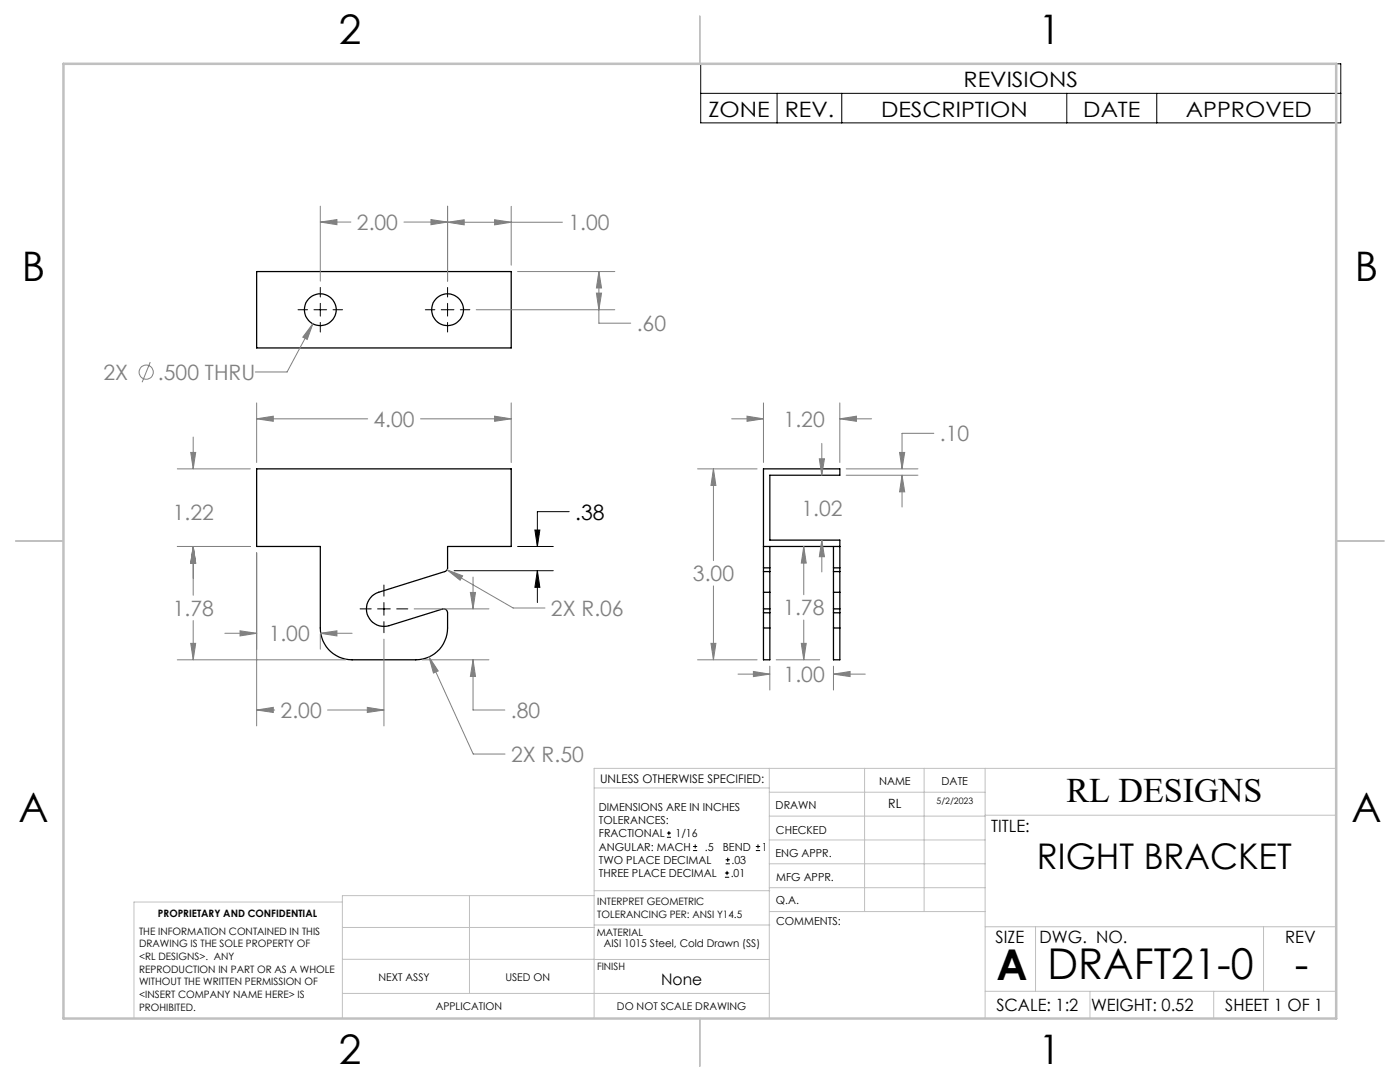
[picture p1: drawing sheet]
<svg xmlns="http://www.w3.org/2000/svg" width="279mm" height="216mm" viewBox="0 0 279 216" stroke-linecap="round" stroke-linejoin="round" font-family="sans-serif">
<g fill="none" stroke="#000" stroke-width=".25">
<path d="M51.2 54.2h50.8v15.2h-50.8zM51.2 93.6h50.8v15.4h-12.7v4.3a.74 .74 0 0 1-.5 .8l-13.2 4.1a3.5 3.5 0 0 0-2.3 4.4 3.5 3.5 0 0 0 4.3 2.2l10.7-3.3a.77 .77 0 0 1 1 .8 12.4 12.4 0 0 1-.3 5 6.3 6.3 0 0 1-6 4.4h-12.7a6.3 6.3 0 0 1-6.4-6.4v-16.3h-12.7zM152.4 113.3v.8M152.4 118.2v3.3M152.4 109h15.2M152.4 113.3v-19.7h15.2v1.2h-14v13h14v5.5M152.4 114.1v4.1M152.4 114.1h1.2M152.4 113.3h1.2M152.4 118.2h1.2M153.6 113.3v.8M153.6 118.2v3.3"/>
<path d="M153.6 109v4.3M153.6 114.1v4.1M166.3 113.3v.8M166.3 118.2v3.3M166.3 109v4.3M166.3 114.1v4.1M166.3 114.1h1.3M166.3 113.3h1.3M166.3 118.2h1.3M167.6 113.3v.8M167.6 118.2v3.3M167.6 114.1v4.1"/>
<path d="M152.4 121.5v.8M152.4 125.3v6.4h1.2v-6.4M152.4 121.5h1.2M152.4 122.3v3M152.4 122.3h1.2M152.4 125.3h1.2M153.6 121.5v.8M153.6 122.3v3M166.3 121.5v.8M166.3 125.3v6.4h1.3v-6.4M166.3 121.5h1.3M166.3 122.3h1.3"/>
<path d="M166.3 125.3h1.3M166.3 122.3v3M167.6 121.5v.8M167.6 122.3v3"/>
<circle cx="63.9" cy="61.8" r="3.2"/>
<circle cx="89.3" cy="61.8" r="3.2"/>
</g>
<g fill="none" stroke="#808080" stroke-width=".2">
<path d="M63.9 44.3l3.3-.5v1zM63.9 41.1v15M63.9 44.3h6.1M80.6 44.3h8.7M86 43.8l3.3 .5-3.3 .5zM89.3 44.3l3.3-.4v1zM89.3 41.1v15M89.3 44.3h23M98.7 43.9l3.3 .4-3.3 .6zM102 41.2v11.7M103.3 54.2h19.4M119 58.5h1.1l-.6 3.3z"/>
<path d="M119.5 54.2l.6 3.3h-1.1zM119.5 54.2v10.3h6.4M30 72.2l-1.6 4.1M62.4 64.6l-1.1 3.1-.9-.4zM62.4 64.6l-5.1 9.6h-6.4M95 61.8h27.7M35.4 93.6h14.6M38.1 90.3h1l-.5 3.3zM38.6 87.2v6.4M51.2 83.6l3.3-.6v1.1zM51.2 80.4v11.9M51.2 83.6h22.2"/>
<path d="M83.9 83.6h18.1M98.7 83l3.3 .6-3.3 .5zM102 80.4v11.9M139.2 93.6h11.9M142.4 93.6l.5 3.3h-1zM142.4 93.6v18.3M146 83.6h6.4M149.1 83l3.3 .6-3.3 .5zM152.4 80.4v11.9M163.5 91.5h1l-.5 3.3zM164 88.5v6.3M167.6 83.6l3.3-.6v1.1z"/>
<path d="M167.6 83.6h6.4M167.6 80.4v11.9M168.9 93.6h14.3M168.9 94.8h14.3M179.5 90.3h1.1l-.6 3.3zM180 94.8l.6 3.3h-1.1zM180 94.8v6.4M186.4 86.5h-6.4v7.1M35.4 109h14.6M38.6 109l.5 3.4h-1zM38.6 109v9.8M51.2 110.3v34.6"/>
<path d="M89.2 113.7l3.1 1.2-.5 .9zM89.2 113.7l13.2 7.6h6.4M93.9 118.2h1l-.5 3.3zM94.4 115.1v6.4M142.4 116.9v14.8M160.4 109l.5 3.4h-1zM160.4 109v9.7M164 107.8l.5 3.3h-1zM164 107.8v6.3M35.4 131.7h33.6M38.1 128.4h1l-.5 3.3zM38.6 123.8v7.9"/>
<path d="M44.9 126.4h6.3M47.9 125.9l3.3 .5-3.3 .5zM63.9 126.4l3.3-.5v1zM63.9 126.6v2.9M63.9 126.4h6.4M76.6 127.5v17.4M82.7 121.5h14.9M84.2 131.7h13.4M85.6 131.1l1.9 2.8-1 .4zM85.6 131.1l8.8 19.4h6.4M94.4 131.7l.5 3.3h-1zM94.4 131.7v10h6.4"/>
<path d="M139.2 131.7h11.9M141.9 128.4h1l-.5 3.3zM147.3 134.5h6.3M150.4 134l3.2 .5-3.2 .5zM153.6 132.9v4.8M154.9 131.7h8.7M159.9 128.4h1l-.5 3.3zM160.4 123.7v8M166.3 134.5l3.4-.5v1zM166.3 132.9v4.8M166.3 134.5h6.4M51.2 141.7l3.3-.6v1.1z"/>
<path d="M51.2 141.7h3.6M65.4 141.7h11.2M73.3 141.1l3.3 .6-3.3 .5z"/>
<circle cx="29.2" cy="74.3" r="1.41"/>
</g>
<g fill="none" stroke="#000" stroke-width=".2">
<path d="M139.8 12.7h127.8v11.8h-127.8zM139.8 18.6h127.8M155.1 18.6v5.9M168 18.6v5.9M212.9 18.6v5.9M230.9 18.6v5.9M63.9 57.4v1.9M89.3 57.4v1.9M59.5 61.8h1.9M62.7 61.8h2.5M63.9 60.5v2.6M63.9 64.3v2"/>
<path d="M66.5 61.8h1.9M84.9 61.8h1.9M88.1 61.8h2.5M89.3 60.5v2.6M89.3 64.3v2M91.9 61.8h1.9M76.6 116.7v2.3M90.6 113.9h19.8M103.3 109h7.1M106.8 105.8h.9l-.5 3.2zM107.2 113.9v6.3M107.2 113.9l.5 3.3h-.9z"/>
<path d="M113.6 102.1h-6.4v6.9M71.9 121.5h2.2M75.4 121.5h2.5M76.6 120.2v2.6M76.6 124v2.3M79.2 121.5h2.2M133.1 167.1h.8M133.1 166.2h.8M133.5 165.8v.9M138.3 169.7h.8M138.3 168.9h.8M138.7 168.5v.8"/>
<path d="M144.7 175h.8M144.7 174.2h.8M144.8 172.4h.9M144.8 171.6h.9M145.1 173.8v.8M145.2 171.1v.9M150.8 169.7h.9M150.8 168.9h.9M151.3 168.5v.8"/>
</g>
<g fill="none" stroke="#c0c0c0" stroke-width=".2">
<path d="M89.4 113.8v.1M118.6 157.2h34.9M153.5 153.3v49.9M153.5 158.1h43.1M172.5 153.3v28.6M184.4 153.3v28.6M196.6 153.3v49.9M266.7 153.3h-148.1v49.9M68.3 180h-41.6v23.2M93.7 178.7v19.5M118.6 178.7h-50.3v24.5M118.6 177.7h35"/>
<path d="M153.5 167.6h43.1M153.5 162.8h43.1M153.5 172.4h43.1M153.5 177.1h43.1M196.6 162.7h70.1M68.3 198.2h85.2M68.3 191.4l85.2 .1M68.3 185.1h50.3M118.6 184.6h35M153.6 181.9h43M196.6 197.8h70.1M196.6 184.9h70.1"/>
<path d="M206.7 184.9v12.9M217.5 197.8v5.4M242.2 197.8v5.4M252.2 184.9v12.9"/>
</g>
<path d="M139.7 3.2v9.5M3.1 107.9h9.6M266.7 107.9h9.5M139.7 203.2v9.6" fill="none" stroke="#c0c0c0" stroke-width=".25"/>
<path d="M12.7 12.7h254v190.5h-254z" fill="none" stroke="#c0c0c0" stroke-width=".5"/>
<path d="M107.2 113.9l.5 3.3h-.9zM106.8 105.8h.9l-.5 3.2z" fill="#000"/>
<path d="M98.7 83l3.3 .6-3.3 .5zM51.2 83.6l3.3-.6v1.1zM38.6 109l.5 3.4h-1zM38.1 90.3h1l-.5 3.3zM47.9 125.9l3.3 .5-3.3 .5zM63.9 126.4l3.3-.5v1zM85.6 131.1l.9 3.2 1-.4zM93.9 118.2h1l-.5 3.3zM94.4 131.7l.5 3.3h-1zM51.2 141.7l3.3-.6v1.1zM73.3 141.1l3.3 .6-3.3 .5zM89.2 113.7l2.6 2.1 .5-.9zM38.6 109l.5 3.4h-1zM38.1 128.4h1l-.5 3.3zM63.9 44.3l3.3-.5v1zM86 43.8l3.3 .5-3.3 .5zM89.3 44.3l3.3-.4v1zM98.7 43.9l3.3 .4-3.3 .6zM119.5 54.2l.6 3.3h-1.1zM119 58.5h1.1l-.6 3.3zM62.4 64.6l-2 2.7 .9 .4zM141.9 128.4h1l-.5 3.3zM142.4 93.6l.5 3.3h-1zM149.1 83l3.3 .6-3.3 .5zM167.6 83.6l3.3-.6v1.1zM163.5 91.5h1l-.5 3.3zM164 107.8l.5 3.3h-1zM180 94.8l.6 3.3h-1.1zM179.5 90.3h1.1l-.6 3.3zM150.4 134l3.2 .5-3.2 .5zM166.3 134.5l3.4-.5v1zM160.4 109l.5 3.4h-1zM159.9 128.4h1l-.5 3.3z" fill="#808080"/>
<g font-size="8.5">
<text x="198.9" y="195.5">A</text>
<text x="209" y="195.4">DRAFT21-0</text>
<text x="258.4" y="195.4">-</text>
</g>
<g font-size="8.1">
<text x="67.6" y="8.9">2</text>
<text x="207.3" y="8.9">1</text>
<text x="4.4" y="56.1">B</text>
<text x="270.4" y="56.1">B</text>
<text x="3.7" y="164.1">A</text>
<text x="269.7" y="164.1">A</text>
<text x="67.6" y="212.4">2</text>
<text x="207.3" y="212.4">1</text>
</g>
<text font-size="7.1" x="206.9" y="173.4">RIGHT BRACKET</text>
<text font-size="6.9" x="212.8" y="160.1">RL DESIGNS</text>
<g font-size="4.2">
<text x="192.3" y="17.4">REVISIONS</text>
<text x="141.4" y="23.3">ZONE</text>
<text x="156.6" y="23.3">REV.</text>
<text x="175.8" y="23.3">DESCRIPTION</text>
<text x="216.2" y="23.3">DATE</text>
<text x="236.7" y="23.3">APPROVED</text>
<text x="114.8" y="103.7">.38</text>
</g>
<g font-size="4.2" fill="#808080">
<text x="71.2" y="45.9">2.00</text>
<text x="113.4" y="45.9">1.00</text>
<text x="127.1" y="66.1">.60</text>
<text x="20.6" y="75.8">2X</text>
<text x="31.5" y="75.8">.500 THRU</text>
<text x="74.6" y="85.1">4.00</text>
<text x="156.4" y="85.1">1.20</text>
<text x="187.6" y="88.1">.10</text>
<text x="34.5" y="103.7">1.22</text>
<text x="159.9" y="103">1.02</text>
<text x="138.3" y="116">3.00</text>
<text x="34.5" y="122.9">1.78</text>
<text x="109.9" y="122.9">2X R.06</text>
<text x="156.3" y="122.8">1.78</text>
<text x="53.6" y="128">1.00</text>
<text x="156.4" y="136.1">1.00</text>
<text x="56" y="143.2">2.00</text>
<text x="101.9" y="143.2">.80</text>
<text x="102" y="152.1">2X R.50</text>
</g>
<g font-size="3.4">
<text x="197.8" y="166">TITLE:</text>
<text x="198.7" y="188.1">SIZE</text>
<text x="207.5" y="188.1">DWG. NO.</text>
<text x="256.5" y="188.2">REV</text>
<text x="198.8" y="201.7">SCALE: 1:2</text>
<text x="217.7" y="201.8">WEIGHT: 0.52</text>
<text x="244.5" y="201.7">SHEET 1 OF 1</text>
</g>
<text font-size="3.2" x="132" y="196.6">None</text>
<text font-size="2.5" x="177.3" y="161.3">RL</text>
<text font-size="2.4" x="119.8" y="156.2">UNLESS OTHERWISE SPECIFIED:</text>
<g font-size="2.2">
<text x="119.5" y="161.8">DIMENSIONS ARE IN INCHES</text>
<text x="154.8" y="161.4">DRAWN</text>
<text x="175.4" y="156.6">NAME</text>
<text x="187.9" y="156.7">DATE</text>
<text x="119.5" y="164.4">TOLERANCES:</text>
<text x="119.5" y="167.1">FRACTIONAL</text>
<text x="134.8" y="167.1">1/16</text>
<text x="154.9" y="166.3">CHECKED</text>
<text x="119.5" y="172.4">TWO PLACE DECIMAL</text>
<text x="119.5" y="169.7">ANGULAR: MACH</text>
<text x="140.7" y="169.7">.5</text>
<text x="144.2" y="169.7">BEND</text>
<text x="146" y="172.4">.03</text>
<text x="152" y="169.7">1</text>
<text x="154.8" y="171">ENG APPR.</text>
<text x="119.5" y="175">THREE PLACE DECIMAL</text>
<text x="145.8" y="175">.01</text>
<text x="154.9" y="175.7">MFG APPR.</text>
<text x="154.9" y="180.4">Q.A.</text>
<text x="154.9" y="184.6">COMMENTS:</text>
</g>
<g font-size="2.1">
<text x="120.5" y="189">AISI 1015 Steel, Cold Drawn (SS)</text>
<text x="75.5" y="195.7">NEXT ASSY</text>
<text x="100.9" y="195.7">USED ON</text>
<text x="86.9" y="201.5">APPLICATION</text>
<text x="123.1" y="201.6">DO NOT SCALE DRAWING</text>
</g>
<g font-size="2">
<text x="31.5" y="182.9">PROPRIETARY AND CONFIDENTIAL</text>
<text x="119.2" y="180.6">INTERPRET GEOMETRIC</text>
<text x="119.2" y="183.1">TOLERANCING PER: ANSI Y14.5</text>
<text x="27.8" y="186.5">THE INFORMATION CONTAINED IN THIS</text>
<text x="27.8" y="189">DRAWING IS THE SOLE PROPERTY OF</text>
<text x="27.8" y="191.6">&lt;RL DESIGNS&gt;. ANY</text>
<text x="119.1" y="186.7">MATERIAL</text>
<text x="27.8" y="194.1">REPRODUCTION IN PART OR AS A WHOLE</text>
<text x="27.8" y="196.6">WITHOUT THE WRITTEN PERMISSION OF</text>
<text x="119.1" y="193.5">FINISH</text>
<text x="27.8" y="199.1">&lt;INSERT COMPANY NAME HERE&gt; IS</text>
<text x="27.8" y="201.7">PROHIBITED.</text>
</g>
<text font-size="1.8" x="186.9" y="160.5">5/2/2023</text>
</svg>
